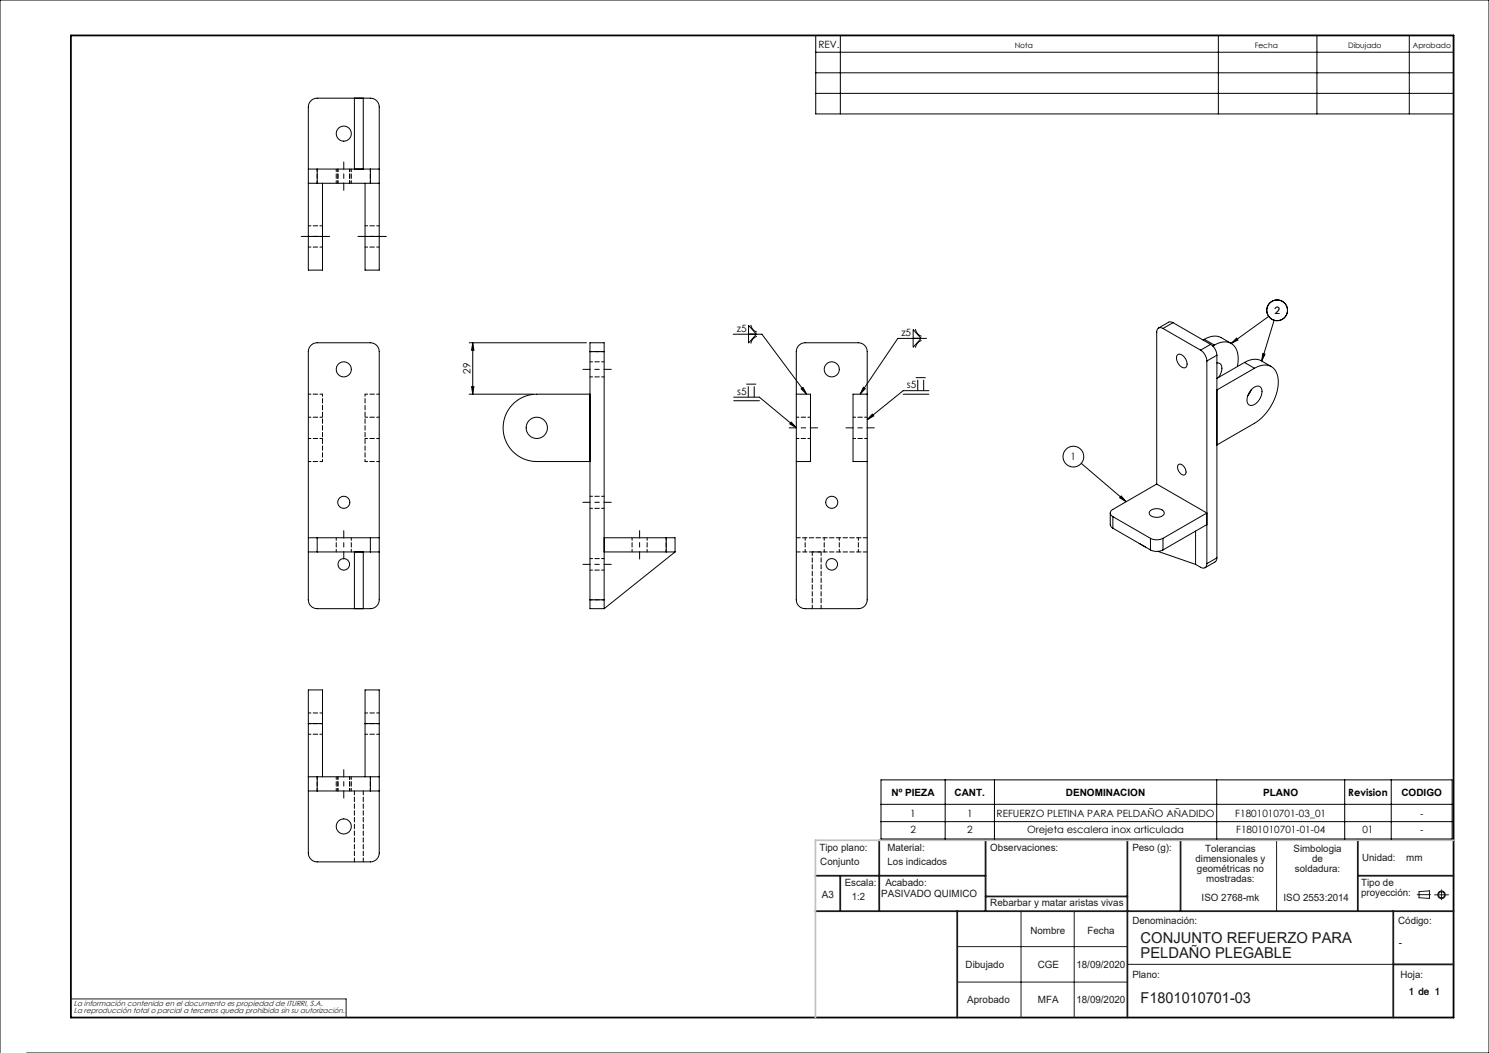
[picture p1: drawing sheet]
<svg xmlns="http://www.w3.org/2000/svg" width="420mm" height="297mm" viewBox="0 0 420 297" stroke-linecap="round" stroke-linejoin="round" font-family="sans-serif">
<g fill="none" stroke="#191924" stroke-width=".28">
<path d="M360.1 237v20M288 257v30M303 257v30M399.7 252.3h3.8M400.3 251.5l2.9-.2v2.1l-2.9-.2zM404.6 252.4h4M406.6 251v2.8M270 267h48M270 277h48M318 272h75M20 281.8h77.6v5.2"/>
<circle cx="406.6" cy="252.4" r="1.07"/>
<circle cx="406.6" cy="252.4" r=".86"/>
</g>
<g fill="none" stroke="#000" stroke-width=".28">
<path d="M230.1 10h179.9v22.1h-179.9zM230.1 14.7h179.9M237 10v22.1M343.7 10v22.1M371.5 10v22.1M397.5 10v22.1M100 27.7v20M102.5 27.7v20M230.1 20.5h179.9M230.1 26.3h179.9M87 51.7h2.5M87 47.7h2.5"/>
<path d="M89.5 47.7v4M89.5 47.7h15M89.5 51.7h15M91 51.7v15M103 51.7v15M104.5 51.7h2.5M104.5 47.7h2.5M104.5 47.7v4M87 66.7v9.5h4v-9.5M87 66.7v-36.5a2.5 2.5 0 0 1 2.5-2.5h15a2.5 2.5 0 0 1 2.5 2.5v36.5M87 66.7h4M103 66.7v9.5h4v-9.5"/>
<path d="M103 66.7h4M87.9 97.3l.7-.5 .9-.1h15a2.5 2.5 0 0 1 2.5 2.5v70a2.5 2.5 0 0 1-2.5 2.5h-15a2.5 2.5 0 0 1-2.5-2.5v-70l.1-.9zM132.3 96.7h33.1M133.3 96.7v14.5M133.3 96.7l.4 2.1h-.7zM166.4 99.2v-2.5h4v2.5M166.4 99.2v70M166.4 99.2h4M170.4 99.2v70M206.8 94.3h8.1l12.6 16.9M211.1 91.8l2.3 2.5-2.3 2.5zM211.8 91.6l.6 1.3 1.1 .8"/>
<path d="M213.5 94.9l-1.1 .7-.6 1.3M257.6 92.9l2.2 2.5-2.2 2.5zM258.2 92.8l.6 1.3 1.1 .8M259.9 96l-1.1 .8-.6 1.3M261.3 95.4h-8.1l-10.6 15.8M328 92.6a1.08 1.08 0 0 0-1.2-.1 1.08 1.08 0 0 0-.5 1.2v42.8M328 92.6l10.6 6.2M330.9 91l-1-.2-3.1 1.7M330.9 91l-2.9 1.6M330.9 91l10.6 6.1M338.6 98.8a3.9 3.9 0 0 1 1.8 3M339.7 95.7a4.7 4.7 0 0 1 4.8-.5l2.8 1.7"/>
<path d="M339.7 95.7l2.8 1.6M339.7 95.7l-.3 .2M341.5 97.1a3.9 3.9 0 0 1 1.7 3.1M341.5 97.1l-2.9 1.7M342.5 97.3a4.1 4.1 0 0 1 6 .7 7.5 7.5 0 0 1 .5 5.4M342.5 97.3l-.4 .3M347.3 96.9l1.5-1.5 .4 .5zM356.2 99.7l.6 .2-.9 1.9zM357.9 89.2l-10.6 7.7M359.4 90.3l-3.5 11.5M132.3 111.2h18.1M133 109.1h.7l-.4 2.1z"/>
<path d="M166.4 111.2h-15a9.5 9.5 0 0 0-9.5 9.5 9.5 9.5 0 0 0 9.5 9.5h15M207 112h7.2l10.4 8.7M207 113h7.2M210.5 108.4h2.8M211.1 109v3M212.7 109v3M223.2 119.1l1.4 1.6-1.8-1.1zM224.6 111.2h4v19h-4M224.6 111.2v19M224.6 111.2v-12a2.5 2.5 0 0 1 2.5-2.5h15a2.5 2.5 0 0 1 2.5 2.5v12M226 109.7l.5-.4 1 1.9zM243.5 109.2l.6 .4-1.5 1.6z"/>
<path d="M244.6 111.2v19M244.6 111.2h-4v19h4M246.1 116.8l.4 .5-1.9 1.1zM254.8 111.2h7.2M258.3 106.5h2.8M258.9 107.1v3.1M260.5 107.1v3.1M262 110.2h-7.2l-10.2 8.2M332.2 100a2.25 2.25 0 0 1 2.6 2.3 1.04 1.04 0 0 1-.4 1.4 1.04 1.04 0 0 1-1.4-.4 2.49 2.49 0 0 1-.8-3.3zM340.4 101.8v57.2M343.2 102.4a1.34 1.34 0 0 1 1.4 1.9l-.9 2.2M343.2 100.2v57.2"/>
<path d="M343.2 100.2l-2.8 1.6M351 102.2a4.7 4.7 0 0 1 4.8-.4l2.8 1.6M351 102.2l-7.8 4.5M351 102.2l2.9 1.7M352.9 109.9l-1 1.8M353.1 109.7a1.57 1.57 0 0 1 2.7-.1 4 4 0 0 1-3 4.8 1.66 1.66 0 0 1-.9-2.5l.6-1.4zM353.9 103.9a4.1 4.1 0 0 1 5.9 .7 9.8 9.8 0 0 1-.8 9 14.3 14.3 0 0 1-5.1 5.8l-10.7 6.1M353.9 103.9l-10.7 6.1M224.6 130.2v39a2.5 2.5 0 0 0 2.5 2.5h15a2.5 2.5 0 0 0 2.5-2.5v-39M305 130.7l12.6 10.8M316.2 139.9l1.4 1.6-1.8-1.1zM326.3 136.5l-12.4 7.2a1.08 1.08 0 0 0-.7 1 1.08 1.08 0 0 0 .7 1"/>
<path d="M326.3 136.5l14.1 8.2-12.4 7.1M332.3 131.1a1.69 1.69 0 0 1 2.2 1.7 .85 .85 0 0 1-.4 1.1 .85 .85 0 0 1-1.1-.3 2.12 2.12 0 0 1-.7-2.5zM87 151.7h2.5M87 155.7h2.5M89.5 151.7v4M89.5 151.7h15M89.5 155.7h15M100 155.7v16M102.5 155.7v16M104.5 151.7h2.5M104.5 155.7h2.5M104.5 151.7v4"/>
<path d="M170.4 151.7h17.5M170.4 155.7h17.5M187.9 151.7h2.5v4M187.9 155.7h2.5M187.9 151.7v4M190.4 155.7l-20 16M313.2 144.7v3.3l.2 .5 .5 .5M313.9 145.7l10.6 6.1M313.9 145.7v3.3M313.9 149l10.6 6.1M324.4 144.1a2.8 2.8 0 0 1 4 .4 1.92 1.92 0 0 1-2.7 1.4 1.19 1.19 0 0 1-1.2-.5 1.19 1.19 0 0 1-.1-1.3zM324.5 151.8a3.9 3.9 0 0 0 3.5 0"/>
<path d="M324.5 155.1a3.9 3.9 0 0 0 3.5 0M324.5 151.8v3.3M326.6 155.5l10.6 3.7M328 151.8v3.3M337.2 149.8v9.4M340.4 159a1.08 1.08 0 0 1-.5 1.1 1.08 1.08 0 0 1-1.3-.1l-1.4-.8M340.4 148l-12.4 7.1M343.2 157.4l-.1 .7-.4 .4-2.8 1.6M343.2 157.4l-2.8 1.6M166.4 169.2v2.5h4M166.4 169.2h4M170.4 169.2v2.5"/>
<path d="M87 204.1v-9.5h4v9.5M87 219.1h2.5M87 204.1v36.5a2.5 2.5 0 0 0 2.5 2.5h15a2.5 2.5 0 0 0 2.5-2.5v-36.5M87 204.1h4M89.5 219.1v4M89.5 219.1h15M91 204.1v15M103 204.1v-9.5h4v9.5M103 204.1h4M103 204.1v15M104.5 219.1h2.5M104.5 219.1v4"/>
<path d="M248.5 220h161.1v16.6h-161.1zM266.6 220v16.6M280.5 220v16.6M343.2 220v16.6M379.3 220v16.6M392.4 220v16.6M87 223.1h2.5M89.5 223.1h15M104.5 223.1h2.5M248.5 226.9h161.1M248.5 231.7h161.1M7.5 297h412.5v-297h-420v297"/>
<circle cx="97" cy="37.7" r="2.13"/>
<circle cx="360.2" cy="87.5" r="2.92"/>
<circle cx="97" cy="104.2" r="2.13"/>
<circle cx="234.6" cy="104.2" r="2.12"/>
<circle cx="151.4" cy="120.7" r="3"/>
<circle cx="302.8" cy="128.8" r="2.92"/>
<circle cx="97" cy="141.7" r="1.7"/>
<circle cx="97" cy="159.2" r="1.63"/>
<circle cx="234.6" cy="159.2" r="1.63"/>
<circle cx="234.6" cy="141.7" r="1.7"/>
<circle cx="97" cy="233.1" r="2.13"/>
</g>
<path d="M20 10h390v277h-390z" fill="none" stroke="#000" stroke-width=".5"/>
<g fill="none" stroke="#191924" stroke-width=".5">
<path d="M248 237v20M278 237v20M318 237v50M333 237v20M383 237v20M230 257h180M230 247h48M237 247v10M270 257v30M278 252.8h40M383 247h27M393 257v30"/>
<path d="M393 272h17"/>
</g>
<path d="M410 237h-180v50" fill="none" stroke="#c0c0c0" stroke-width=".5"/>
<path d="M97 45.7v8M85 66.7h8M101 66.7h8M172.4 104.2h-8M230.6 120.7h-8M238.6 120.7h8M97 149.7v8M164.4 141.7h8M164.4 159.2h8M180.4 157.7v-8M97 225.1v-8" fill="none" stroke="#000" stroke-width=".28" stroke-dasharray="15.2 1.3 1.3 1.3" stroke-dashoffset="13.1"/>
<g fill="#000">
<path d="M133.3 96.7l.4 2.1h-.7zM133 109.1h.7l-.4 2.1z"/>
<path d="M316.2 139.9l1.4 1.6-1.8-1.1zM356.2 99.7l.6 .2-.9 1.9zM347.3 96.9l1.5-1.5 .4 .5zM223.2 119.1l1.4 1.6-1.8-1.1zM226 109.7l.5-.4 1 1.9zM246.1 116.8l.4 .5-1.9 1.1zM243.5 109.2l.6 .4-1.5 1.6z"/>
</g>
<g fill="none" stroke="#000" stroke-width=".28" stroke-dasharray="1.3 .6" stroke-dashoffset=".5">
<path d="M89.5 51.7v-4M94.8 47.7v4M95.3 47.7v4M98.6 51.7v-4M98.7 51.7v-4M99.1 51.7v-4M104.5 47.7v4M87 66.7h4M87 69.7h4M91 63.7h-4M103 66.7h4M103 69.7h4"/>
<path d="M107 63.7h-4M166.4 99.2h4M87 111.2h4M91 117.7h-4M103 111.2h4M107 117.7h-4M166.4 106.3h4M170.4 102.1h-4M228.6 117.7h-4M244.6 117.7h-4M87 130.2h4M87 123.7h4"/>
<path d="M103 130.2h4M103 123.7h4M170.4 140h-4M224.6 123.7h4M240.6 123.7h4M94.8 151.7v4M99.1 155.7v-4M166.4 143.4h4M170.4 157.6h-4M178.3 151.7v4M182.5 155.7v-4M187.9 151.7v4"/>
<path d="M227.1 155.7v-4M232.5 151.7v4M236.7 155.7v-4M242.1 151.7v4M166.4 160.8h4M170.4 169.2h-4M87 204.1h4M87 207.1h4M91 201.1h-4M94.8 219.1v4M95.3 219.1v4M103 204.1h4"/>
<path d="M103 207.1h4M104.5 219.1v4M107 201.1h-4M89.5 223.1v-4M98.6 223.1v-4M98.7 223.1v-4M99.1 223.1v-4"/>
</g>
<path d="M103 111.2v19M91 130.2v-19" fill="none" stroke="#000" stroke-width=".28" stroke-dasharray="1.3 .6" stroke-dashoffset=".7"/>
<path d="M224.6 151.7h20M244.6 155.7h-20M100 223.1v20M102.5 223.1v20" fill="none" stroke="#000" stroke-width=".28" stroke-dasharray="1.3 .6" stroke-dashoffset=".2"/>
<path d="M229.1 155.7h2.5M229.1 171.7v-16M231.6 171.7v-16" fill="none" stroke="#000" stroke-width=".28" stroke-dasharray="1.3 .6" stroke-dashoffset=".3"/>
<g font-size="4.2" fill="#191924">
<text x="321.7" y="265.9">CONJUNTO REFUERZO PARA</text>
<text x="321.7" y="270.1">PELDAÑO PLEGABLE</text>
<text x="321.7" y="282.8">F1801010701-03</text>
</g>
<g font-size="2.8">
<text x="230.8" y="13.6">REV.</text>
<text x="359.5" y="88.5">2</text>
<text x="207.8" y="93.7">z5</text>
<text x="254.3" y="94.8">z5</text>
<text x="132.7" y="105.5" transform="rotate(-90 132.7 105.5)">29</text>
<text x="208" y="111.4">s5</text>
<text x="255.8" y="109.6">s5</text>
<text x="302" y="129.8">1</text>
<text x="251.5" y="224.5">Nº PIEZA</text>
<text x="269.2" y="224.5">CANT.</text>
<text x="300.6" y="224.5">DENOMINACION</text>
<text x="356.3" y="224.5">PLANO</text>
<text x="380.3" y="224.5">Revision</text>
<text x="395.3" y="224.5">CODIGO</text>
<text x="256.8" y="230.4">1</text>
<text x="272.8" y="230.4">1</text>
<text x="281.1" y="230.4">REFUERZO PLETINA PARA PELDAÑO AÑADIDO</text>
<text x="348.4" y="230.4">F1801010701-03_01</text>
<text x="400.6" y="230.4">-</text>
<text x="256.8" y="235">2</text>
<text x="272.8" y="235">2</text>
<text x="289.7" y="235">Orejeta escalera inox articulada</text>
<text x="348.7" y="235">F1801010701-01-04</text>
<text x="384.3" y="235">01</text>
<text x="400.6" y="235">-</text>
</g>
<g font-size="2.8" fill="#191924">
<text x="231.1" y="239.9">Tipo plano:</text>
<text x="250.3" y="239.9">Material:</text>
<text x="279.3" y="239.9">Observaciones:</text>
<text x="319.4" y="239.9">Peso (g):</text>
<text x="231.4" y="244.1">Conjunto</text>
<text x="250.3" y="244.1">Los indicados</text>
<text x="337.2" y="243.1">dimensionales y</text>
<text x="337.6" y="246">geométricas no</text>
<text x="339.9" y="240.3">Tolerancias</text>
<text x="364.9" y="240.2">Simbologia</text>
<text x="365.3" y="245.9">soldadura:</text>
<text x="370.1" y="243">de</text>
<text x="384.2" y="242.7">Unidad:</text>
<text x="396.7" y="242.7">mm</text>
<text x="238.3" y="250">Escala:</text>
<text x="249.7" y="250">Acabado:</text>
<text x="340.2" y="248.8">mostradas:</text>
<text x="383.9" y="250">Tipo de</text>
<text x="231.9" y="253.4">A3</text>
<text x="240.3" y="254">1:2</text>
<text x="248.6" y="253">PASIVADO QUIMICO</text>
<text x="279.3" y="255.7">Rebarbar y matar aristas vivas</text>
<text x="338.9" y="254">ISO 2768-mk</text>
<text x="362" y="254">ISO 2553:2014</text>
<text x="383.9" y="252.8">proyección:</text>
<text x="290.6" y="263.3">Nombre</text>
<text x="306.7" y="263.3">Fecha</text>
<text x="319.4" y="260.6">Denominación:</text>
<text x="394.4" y="260.6">Código:</text>
<text x="394.6" y="266.9">-</text>
<text x="272.4" y="273">Dibujado</text>
<text x="292.7" y="273">CGE</text>
<text x="303.6" y="273">18/09/2020</text>
<text x="319.4" y="275.8">Plano:</text>
<text x="395" y="275.8">Hoja:</text>
<text x="397.4" y="280.6">1 de 1</text>
<text x="272.8" y="282.8">Aprobado</text>
<text x="292.7" y="282.8">MFA</text>
<text x="303.6" y="282.8">18/09/2020</text>
</g>
<g font-size="2.1">
<text x="286.2" y="13.6">Nota</text>
<text x="353.9" y="13.6">Fecha</text>
<text x="380.3" y="13.6">Dibujado</text>
<text x="398.5" y="13.6">Aprobado</text>
</g>
<g font-size="2.1" fill="#191924">
<text x="20.8" y="283.7">La información contenida en el documento es propiedad de ITURRI, S.A.</text>
<text x="20.8" y="285.7">La reproducción total o parcial a terceros queda prohibida sin su autorización.</text>
</g>
</svg>
